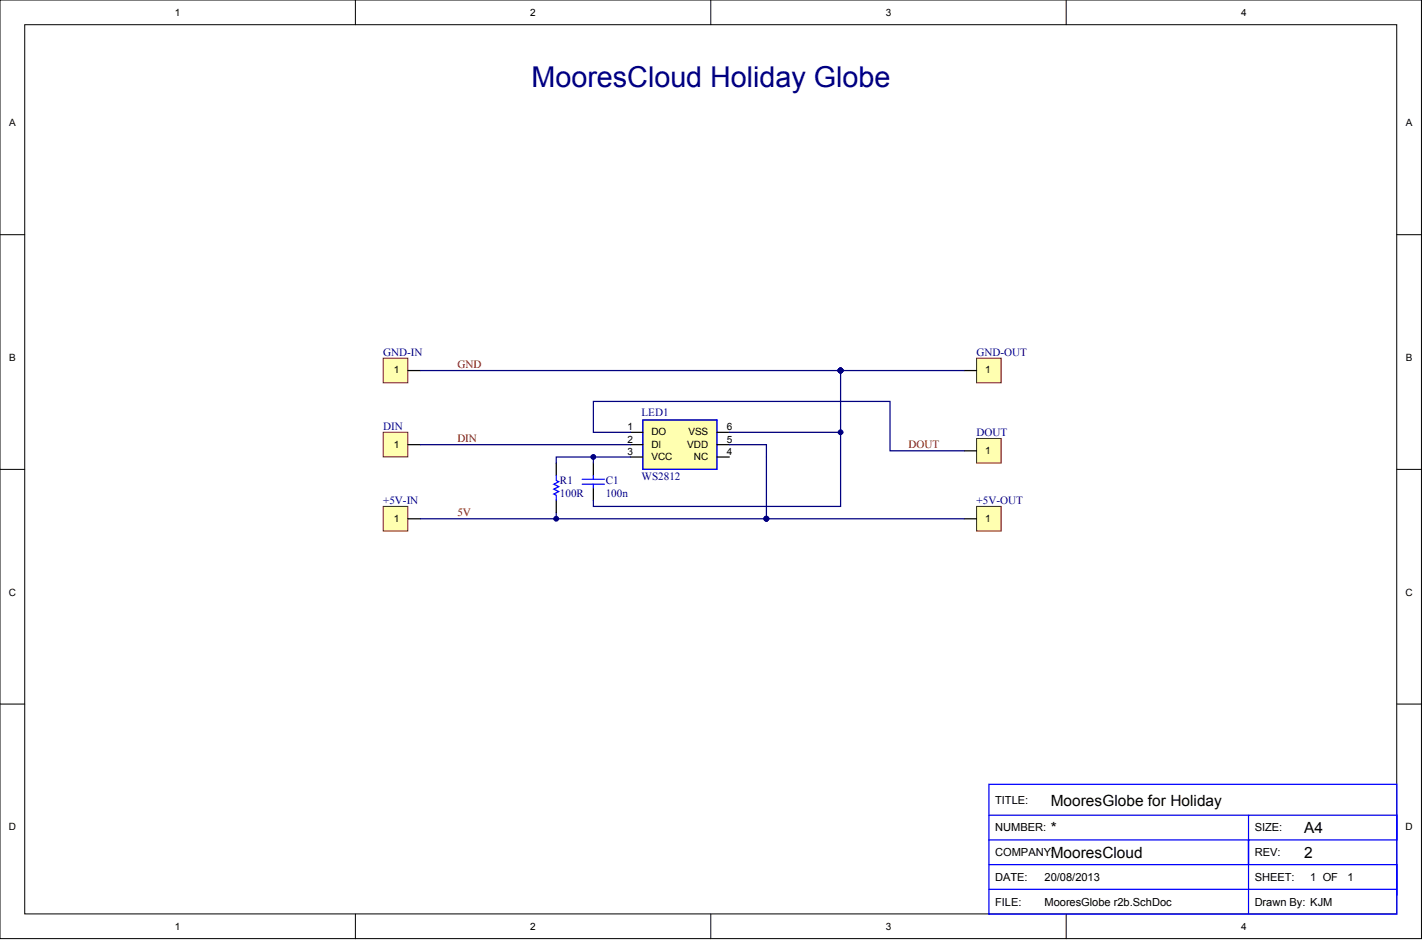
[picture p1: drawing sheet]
<svg xmlns="http://www.w3.org/2000/svg" width="244mm" height="161mm" viewBox="0 0 244 161" stroke-linecap="round" stroke-linejoin="round" font-family="sans-serif">
<g fill="#fff" stroke="#000" stroke-width=".17">
<path d="M0 0h243.5v160.8h-243.5z"/>
<path d="M4.2 4.2h235.1v152.4h-235.1z"/>
</g>
<path d="M60.9 0v4.2M121.8 0v4.2M182.6 0v4.2M0 40.2h4.2M239.3 40.2h4.2M0 80.4h4.2M239.3 80.4h4.2M0 120.6h4.2M239.3 120.6h4.2M60.9 156.6v4.2M121.8 156.6v4.2M182.6 156.6v4.2" fill="none" stroke="#000" stroke-width=".17"/>
<path d="M99.7 83h3.9M99.7 82.1h3.9M101.6 81.5v.6M101.6 83v.6M169.4 134.4h69.9v22.2h-69.9zM169.4 139.7h44.5M169.4 152.4h69.9M169.4 148.1h44.5M169.4 143.9h44.5M239.3 153.4v-5.3h-25.4v-4.2h25.4v-4.2h-25.4v16.9" fill="none" stroke="#00f" stroke-width=".21"/>
<path d="M101.6 79.4v2.1M101.6 83.6v2.1" fill="none" stroke="#000" stroke-width=".21"/>
<path d="M110.1 72h12.7v8.4h-12.7z" fill="#ffffb0" stroke="#800000" stroke-width=".17"/>
<path d="M110.1 72h12.7v8.4h-12.7z" fill="none" stroke="#00f" stroke-width=".21"/>
<path d="M108 74.1h2.1M108 76.2h2.1M108 78.3h2.1M122.8 74.1h2.1M122.8 76.2h2.1M122.8 78.3h2.1" fill="none" stroke="#000" stroke-width=".21"/>
<path d="M65.6 74.1h4.3v4.2h-4.3z" fill="#ffffb0" stroke="#800000" stroke-width=".17"/>
<path d="M69.9 76.2h2.1" fill="none" stroke="#000" stroke-width=".21"/>
<path d="M65.6 86.8h4.3v4.2h-4.3z" fill="#ffffb0" stroke="#800000" stroke-width=".17"/>
<path d="M69.9 88.9h2.1" fill="none" stroke="#000" stroke-width=".21"/>
<path d="M167.3 61.4h4.2v4.2h-4.2z" fill="#ffffb0" stroke="#800000" stroke-width=".17"/>
<path d="M165.2 63.5h2.1" fill="none" stroke="#000" stroke-width=".21"/>
<path d="M167.3 75.1h4.2v4.2h-4.2z" fill="#ffffb0" stroke="#800000" stroke-width=".17"/>
<path d="M95.3 79.4v2.1M165.2 77.2h2.1M95.3 85.7v2.1" fill="none" stroke="#000" stroke-width=".21"/>
<path d="M72 76.2h36M101.6 78.3v1.1M108 74.1h-6.4v-5.3h50.9v8.4h12.7M108 78.3h-12.7v1.1M124.9 76.2h6.4v2.1M95.3 87.8v1.1" fill="none" stroke="#000080" stroke-width=".21"/>
<g fill="#000080" stroke="#000080" stroke-width=".17">
<circle cx="95.3" cy="88.9" r=".41"/>
<circle cx="101.6" cy="78.3" r=".41"/>
</g>
<path d="M95.3 81.5v.8l.4 .2-.8 .5 .8 .4-.8 .4 .8 .4-.8 .4 .4 .3v.8" fill="none" stroke="#00f" stroke-width=".21"/>
<path d="M65.6 61.4h4.3v4.2h-4.3z" fill="#ffffb0" stroke="#800000" stroke-width=".17"/>
<path d="M69.9 63.5h2.1" fill="none" stroke="#000" stroke-width=".21"/>
<path d="M167.3 86.8h4.2v4.2h-4.2z" fill="#ffffb0" stroke="#800000" stroke-width=".17"/>
<path d="M165.2 88.9h2.1" fill="none" stroke="#000" stroke-width=".21"/>
<path d="M72 63.5h93.2M124.9 74.1h19.1M131.3 78.3v10.6M144 63.5h.1M144 63.5v23.3h-42.4v-1.1M72 88.9h93.2" fill="none" stroke="#000080" stroke-width=".21"/>
<g fill="#000080" stroke="#000080" stroke-width=".17">
<circle cx="144" cy="74.1" r=".41"/>
<circle cx="131.3" cy="88.9" r=".41"/>
<circle cx="144" cy="63.5" r=".41"/>
</g>
<text font-size="4.9" fill="#000080" x="91.1" y="14.8">MooresCloud Holiday Globe</text>
<g font-size="2.6">
<text x="180" y="138">MooresGlobe for Holiday</text>
<text x="180" y="142.7">*</text>
<text x="223.4" y="142.7">A4</text>
<text x="180" y="146.9">MooresCloud</text>
<text x="223.4" y="146.9">2</text>
</g>
<g font-size="1.9" fill="#000080">
<text x="65.6" y="60.9">GND-IN</text>
<text x="167.3" y="60.9">GND-OUT</text>
<text x="109.9" y="71.3">LED1</text>
<text x="65.6" y="73.6">DIN</text>
<text x="167.3" y="74.7">DOUT</text>
<text x="95.9" y="83">R1</text>
<text x="103.8" y="83">C1</text>
<text x="109.9" y="82.3">WS2812</text>
<text x="65.6" y="86.3">+5V-IN</text>
<text x="95.9" y="85.1">100R</text>
<text x="103.8" y="85.1">100n</text>
<text x="167.3" y="86.3">+5V-OUT</text>
</g>
<g font-size="1.9" fill="#800000">
<text x="78.4" y="63.1">GND</text>
<text x="78.4" y="75.8">DIN</text>
<text x="155.6" y="76.8">DOUT</text>
<text x="78.4" y="88.5">5V</text>
</g>
<g font-size="1.9">
<text x="170.5" y="137.8">TITLE:</text>
<text x="170.5" y="142.4">NUMBER:</text>
<text x="214.9" y="142.4">SIZE:</text>
<text x="170.5" y="146.7">COMPANY:</text>
<text x="214.9" y="146.7">REV:</text>
<text x="170.5" y="150.9">DATE:</text>
<text x="170.5" y="155.1">FILE:</text>
<text x="178.9" y="150.9">20/08/2013</text>
<text x="178.9" y="155.1">MooresGlobe r2b.SchDoc</text>
<text x="214.9" y="150.9">SHEET:</text>
<text x="214.9" y="155.1">Drawn By: KJM</text>
<text x="224.5" y="150.9">1 OF</text>
<text x="230.8" y="150.9">1</text>
</g>
<g font-size="1.7">
<text x="30" y="2.7">1</text>
<text x="90.8" y="2.7">2</text>
<text x="151.7" y="2.7">3</text>
<text x="212.6" y="2.7">4</text>
<text x="1.5" y="21.6">A</text>
<text x="240.8" y="21.6">A</text>
<text x="1.5" y="61.9">B</text>
<text x="67.4" y="64">1</text>
<text x="168.8" y="64">1</text>
<text x="240.8" y="61.9">B</text>
<text x="67.4" y="76.7">1</text>
<text x="107.5" y="73.7">1</text>
<text x="107.5" y="75.8">2</text>
<text x="107.5" y="77.9">3</text>
<text x="111.6" y="74.6">DO</text>
<text x="111.6" y="76.7">DI</text>
<text x="117.7" y="76.7">VDD</text>
<text x="117.9" y="74.6">VSS</text>
<text x="124.5" y="77.9">4</text>
<text x="124.5" y="75.8">5</text>
<text x="124.5" y="73.7">6</text>
<text x="168.8" y="77.7">1</text>
<text x="111.6" y="78.8">VCC</text>
<text x="118.9" y="78.8">NC</text>
<text x="67.4" y="89.4">1</text>
<text x="168.8" y="89.4">1</text>
<text x="1.5" y="102.1">C</text>
<text x="240.8" y="102.1">C</text>
<text x="1.5" y="142.3">D</text>
<text x="240.8" y="142.3">D</text>
<text x="30" y="159.3">1</text>
<text x="90.8" y="159.3">2</text>
<text x="151.7" y="159.3">3</text>
<text x="212.6" y="159.3">4</text>
</g>
</svg>
